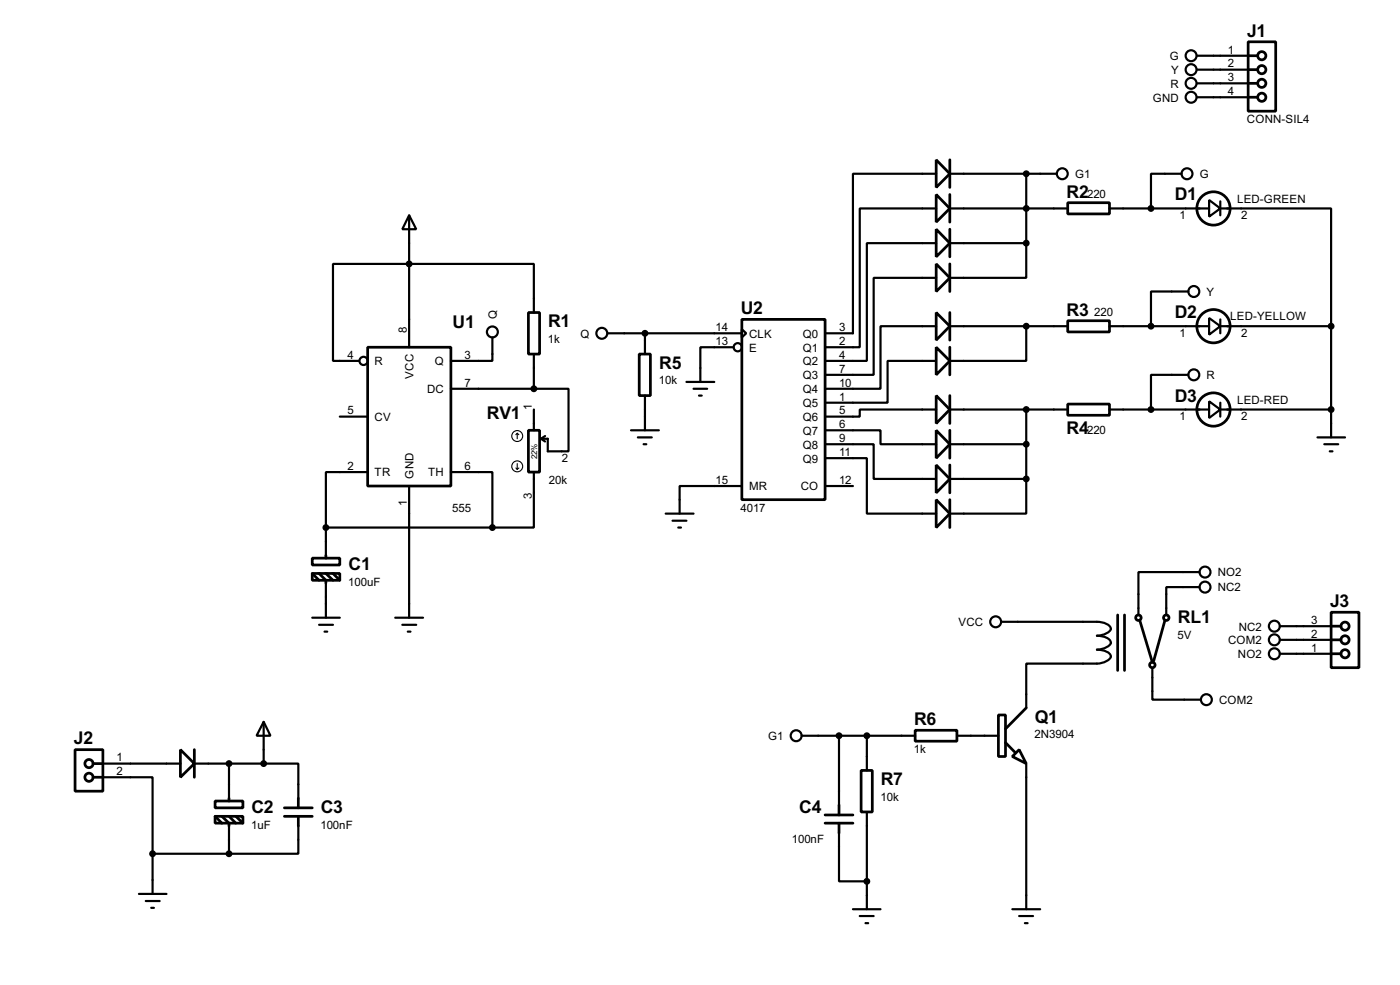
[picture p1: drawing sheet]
<svg xmlns="http://www.w3.org/2000/svg" width="256mm" height="180mm" viewBox="0 0 256 180" stroke-linecap="round" stroke-linejoin="round" font-family="sans-serif">
<g fill="none" stroke="#000" stroke-width=".4">
<path d="M219.3 10.2h9.4M219.3 12.8h9.4M219.3 15.3h9.4M219.3 17.8h9.4M75 39.4l1.3 2.6h-2.6zM75 39.4v24.2M171.5 31.8h-15.2v29.2h-5.1M171.5 38.2h-14v25.4h-6.3M174 38.2h21.6M174 31.8h19.6M188 31.8v12.7M203.3 38.2h18.2"/>
<path d="M216.5 31.8h-5.6v6.4M221.5 36.6l2.1 1.6-2.1 1.5zM223.6 38.2h20.3v21.5M223.6 36.9v2.5M97.8 57.2v-8.9h-36.8v17.8h4.8M171.5 44.5h-12.7v21.6h-7.6M171.5 50.9h-11.4v17.7h-8.9M171.5 59.7h-10.2v11.5h-10.1M174 59.7h21.6M174 44.5h14M188 44.5v6.4h-14M188 59.7v6.4h-14"/>
<path d="M203.3 59.7h18.2M217.7 53.4h-6.8v6.3M221.5 58.2l2.1 1.5-2.1 1.6zM223.6 59.7h20.3M223.6 58.5v2.5M243.9 59.7v20.4M62.3 76.3h5.1M82.6 71.2h15.2M90.2 61.8v4.3h-7.6M97.8 71.2h6.4v11.4h-3.8v-2.3h-1.3M97.8 64.8v6.4M97.8 75v3.8"/>
<path d="M99.9 79.8l-.8 .5M111.3 61h24.6M115.6 78.8h5.1M118.2 61v3.8M118.2 72.4v6.4M125.8 69.9h5.1M127.1 71.2h2.5M128.1 72.4h.5M134.4 63.6h-6.1v6.3M135.9 60.3l.8 .7-.8 .8zM151.2 78.8h10.1v2.5h10.2M171.5 66.1h-8.9v7.6h-11.4"/>
<path d="M171.5 75h-14v1.3h-6.3M174 75h21.6M188 75v12.7M203.3 75h18.2M217.7 68.6h-6.8v6.4M221.5 73.5l2.1 1.5-2.1 1.5zM223.6 75h20.3M223.6 73.7v2.6M59.7 96.6h30.5M59.7 96.6v5.1M67.4 86.4h-7.7v10.2M75 89v24.1"/>
<path d="M82.6 86.4h7.6v10.2M97.8 86.4v10.2h-7.6M99.1 80.3l.8 .5M116.9 80.1h2.5M117.9 81.3h.5M122 94h5.1M123.2 95.3h2.6M124.3 96.6h.5M135.9 89h-11.4v5M151.2 81.3h8.9v6.4h11.4M151.2 83.9h7.6v10.1h12.7M151.2 89h5.1"/>
<path d="M174 81.3h14M174 87.7h14M188 87.7v6.3h-14M241.4 80.1h5M242.6 81.3h2.6M243.6 82.6h.5M57.2 113.1h5.1M58.5 114.4h2.5M59.5 115.6h.5M59.7 106.7v6.4M72.4 113.1h5.1M73.7 114.4h2.6"/>
<path d="M74.7 115.6h.5M183.4 113.8h17.6a2.37 2.37 0 0 1 2.5 1.3 2.75 2.75 0 0 1-2.5 1.3 3.2 3.2 0 0 1 2.4 .9l.1 .4a2.75 2.75 0 0 1-2.5 1.2 3.3 3.3 0 0 1 2.4 .9 .9 .9 0 0 1-.7 1.2 7 7 0 0 1-4.3 .5h-10.4v8.1M219.8 104.7h-11.2v7.9M219.8 107.5h-6.1v5.1M234.5 119.7h9.4M234.5 117.1h9.4M234.5 114.6h9.4M18.9 139.8h14.2M35.6 139.8h12.7M42 139.8v6.3M48.3 132.1l1.3 2.6h-2.6zM48.3 139.8h6.4v6.3"/>
<path d="M48.3 132.1v7.7M146.9 134.7h20.8M153.7 134.7v12.7M158.8 134.7v6.3M175.3 134.7h7.6M188 139.8v26.6M211.1 122.2v5.9h8.9M18.9 142.3h9.1v14M28 156.3v7.3M28 156.3h14M42 151.2v5.1M54.7 151.2v5.1h-12.7"/>
<path d="M153.7 152.5v8.8h5.1M158.8 148.6v17.8M25.5 163.6h5M26.7 164.9h2.6M27.7 166.2h.5M156.3 166.4h5M157.5 167.7h2.6M158.6 169h.5M185.5 166.4h5.1M186.7 167.7h2.6M187.8 169h.5"/>
<circle cx="218.2" cy="10.2" r="1"/>
<circle cx="218.2" cy="12.8" r="1"/>
<circle cx="218.2" cy="17.8" r="1"/>
<circle cx="218.2" cy="15.3" r="1"/>
<circle cx="194.6" cy="31.8" r="1"/>
<circle cx="217.4" cy="31.8" r="1"/>
<circle cx="218.7" cy="53.4" r="1"/>
<circle cx="66.6" cy="66.1" r=".75"/>
<circle cx="90.2" cy="60.8" r="1"/>
<circle cx="110.2" cy="61" r="1"/>
<circle cx="135.1" cy="63.6" r=".75"/>
<circle cx="218.7" cy="68.6" r="1"/>
<circle cx="182.4" cy="113.8" r="1"/>
<circle cx="220.7" cy="107.5" r="1"/>
<circle cx="220.7" cy="104.7" r="1"/>
<circle cx="233.4" cy="114.6" r="1"/>
<circle cx="233.4" cy="119.7" r="1"/>
<circle cx="233.4" cy="117.1" r="1"/>
<circle cx="145.8" cy="134.7" r="1"/>
<circle cx="221" cy="128.1" r="1"/>
</g>
<g fill="none" stroke="#000" stroke-width=".5">
<path d="M228.7 7.7h5v12.7h-5zM228.7 10.2h1.7M228.7 12.8h1.7M228.7 15.3h1.7M228.7 17.8h1.7M171.5 29.3l2.5 2.5-2.5 2.5zM171.5 35.6l2.5 2.6-2.5 2.5zM174 29.3v5M174 35.6v5.1M195.6 37.1h7.7v2.1h-7.7zM96.8 57.2h2.1v7.6h-2.1zM135.9 58.5h15.3v33h-15.3z"/>
<path d="M171.5 42l2.5 2.5-2.5 2.5zM171.5 48.3l2.5 2.6-2.5 2.5zM171.5 57.2l2.5 2.5-2.5 2.6zM174 42v5M174 48.3v5.1M174 57.2v5.1M195.6 58.7h7.7v2.1h-7.7zM67.4 63.6h15.2v25.4h-15.2zM96.8 78.8h2.1v7.6h-2.1zM117.1 64.8h2.1v7.6h-2.1zM171.5 63.6l2.5 2.5-2.5 2.5zM171.5 72.4l2.5 2.6-2.5 2.5z"/>
<path d="M171.5 78.8l2.5 2.5-2.5 2.6zM174 63.6v5M174 72.4v5.1M174 78.8v5.1M195.6 74h7.7v2h-7.7zM171.5 85.1l2.5 2.6-2.5 2.5zM171.5 91.5l2.5 2.5-2.5 2.6zM174 85.1v5.1M174 91.5v5.1M57.2 102.2h5.1v1.2h-5.1zM57.2 105h5.1v1.2h-5.1zM57.2 105l1.3 1.2"/>
<path d="M58.5 105l1.2 1.2v.5M59.7 101.7v.5M59.7 105l1.3 1.2M61 105l1.3 1.2M204.8 112.6v10.1M206 112.6v10.1M208.8 113.6l2.3 7.6M213.4 113.6l-2 7.4M243.9 112.1h5.1v10.1h-5.1zM243.9 119.7h1.8M243.9 117.1h1.8M243.9 114.6h1.8"/>
<path d="M13.8 137.2h5.1v7.6h-5.1zM17.1 139.8h1.8M33.1 137.2l2.5 2.6-2.5 2.5zM35.6 137.2v5.1M167.7 133.7h7.6v2h-7.6zM182.9 130.9h1.3v7.6h-1.3zM184.2 135.9l1.8 1.8M185.5 138.5l1.2-1.3 1.3 2.6zM188 129.6l-3.8 3.8M17.1 142.3h1.8M39.4 146.6h5.1v1.3h-5.1zM39.4 149.4h5.1v1.3h-5.1z"/>
<path d="M39.4 149.4l1.3 1.3M40.7 149.4l1.3 1.3v.5M42 146.1v.5M42 149.4l1.2 1.3M43.2 149.4l1.3 1.3M52.1 147.9h5.1M52.1 149.4h5.1M54.7 146.1v1.8M54.7 149.4v1.8M151.2 149.2h5.1M151.2 150.7h5.1M153.7 147.4v1.8"/>
<path d="M153.7 150.7v1.8M157.8 141h2v7.6h-2z"/>
<circle cx="231.1" cy="10.2" r=".75"/>
<circle cx="231.1" cy="15.3" r=".75"/>
<circle cx="231.1" cy="12.8" r=".75"/>
<circle cx="231.1" cy="17.8" r=".75"/>
<circle cx="222.3" cy="38.2" r="3.1"/>
<circle cx="222.3" cy="59.7" r="3.1"/>
<circle cx="222.3" cy="75" r="3.1"/>
<circle cx="208.5" cy="113.1" r=".5"/>
<circle cx="213.6" cy="113.1" r=".5"/>
<circle cx="246.4" cy="117.1" r=".75"/>
<circle cx="246.4" cy="119.7" r=".75"/>
<circle cx="246.4" cy="114.6" r=".75"/>
<circle cx="16.3" cy="139.8" r=".75"/>
<circle cx="211.1" cy="121.7" r=".5"/>
<circle cx="16.3" cy="142.3" r=".75"/>
</g>
<g fill="none" stroke="#000" stroke-width=".2">
<path d="M94.8 79.3v1M94.8 79.3l-.3 .3M94.8 79.3l.3 .3M94.5 85.7l.3 .2M94.8 84.9v1M95.1 85.7l-.3 .2"/>
<circle cx="94.7" cy="79.8" r="1"/>
<circle cx="94.7" cy="85.4" r="1"/>
</g>
<g fill="#000" stroke="#000" stroke-width=".25">
<circle cx="188" cy="38.2" r=".5"/>
<circle cx="188" cy="31.8" r=".5"/>
<circle cx="210.8" cy="38.2" r=".5"/>
<circle cx="74.9" cy="48.3" r=".5"/>
<circle cx="188" cy="44.5" r=".5"/>
<circle cx="188" cy="59.7" r=".5"/>
<circle cx="210.8" cy="59.7" r=".5"/>
<circle cx="243.8" cy="59.7" r=".5"/>
<circle cx="97.8" cy="71.2" r=".5"/>
<circle cx="118.1" cy="61" r=".5"/>
<circle cx="188" cy="75" r=".5"/>
<circle cx="210.8" cy="75" r=".5"/>
<circle cx="243.8" cy="75" r=".5"/>
<circle cx="59.7" cy="96.6" r=".5"/>
<circle cx="90.2" cy="96.6" r=".5"/>
<circle cx="188" cy="81.3" r=".5"/>
<circle cx="188" cy="87.7" r=".5"/>
<circle cx="41.9" cy="139.8" r=".5"/>
<circle cx="48.3" cy="139.8" r=".5"/>
<circle cx="153.7" cy="134.7" r=".5"/>
<circle cx="158.8" cy="134.7" r=".5"/>
<circle cx="27.9" cy="156.3" r=".5"/>
<circle cx="41.9" cy="156.3" r=".5"/>
<circle cx="158.8" cy="161.3" r=".5"/>
</g>
<g font-size="3.6">
<text x="228.5" y="6.7">J1</text>
<text x="195.4" y="36.2">R2</text>
<text x="215.2" y="36.7">D1</text>
<text x="100.4" y="59.9">R1</text>
<text x="135.7" y="57.5">U2</text>
<text x="195.4" y="57.8">R3</text>
<text x="215.2" y="58.2">D2</text>
<text x="82.9" y="60">U1</text>
<text x="120.8" y="67.5">R5</text>
<text x="89.2" y="76.6">RV1</text>
<text x="215.2" y="73.5">D3</text>
<text x="195.4" y="79.4">R4</text>
<text x="63.9" y="104.4">C1</text>
<text x="243.7" y="111.1">J3</text>
<text x="215.8" y="114.1">RL1</text>
<text x="13.6" y="136.3">J2</text>
<text x="167.5" y="132.7">R6</text>
<text x="189.6" y="132.3">Q1</text>
<text x="161.4" y="143.7">R7</text>
<text x="46.1" y="148.8">C2</text>
<text x="58.8" y="148.8">C3</text>
<text x="146.4" y="148.8">C4</text>
</g>
<g font-size="2.4">
<text x="214.3" y="11">G</text>
<text x="225" y="9.8">1</text>
<text x="214.4" y="16.1">R</text>
<text x="214.5" y="13.6">Y</text>
<text x="225" y="12.3">2</text>
<text x="225" y="14.8">3</text>
<text x="225" y="17.4">4</text>
<text x="211.2" y="18.6">GND</text>
<text x="228.4" y="22.6">CONN-SIL4</text>
<text x="196.9" y="32.6">G1</text>
<text x="219.8" y="32.6">G</text>
<text x="199.2" y="36.3">220</text>
<text x="216.1" y="40.2">1</text>
<text x="226.6" y="37.1">LED-GREEN</text>
<text x="227.4" y="40.2">2</text>
<text x="91" y="58.4" transform="rotate(-90 91 58.4)">Q</text>
<text x="200.5" y="57.9">220</text>
<text x="221" y="54.2">Y</text>
<text x="225.4" y="58.7">LED-YELLOW</text>
<text x="63.7" y="65.6">4</text>
<text x="74.6" y="61" transform="rotate(-90 74.6 61)">8</text>
<text x="85.1" y="65.6">3</text>
<text x="100.4" y="62.8">1k</text>
<text x="106.3" y="61.8">Q</text>
<text x="131.1" y="60.6">14</text>
<text x="131.1" y="63.1">13</text>
<text x="137.2" y="61.8">CLK</text>
<text x="137.2" y="64.4">E</text>
<text x="147.1" y="61.8">Q0</text>
<text x="147.1" y="64.4">Q1</text>
<text x="153.7" y="60.6">3</text>
<text x="153.7" y="63.1">2</text>
<text x="153.7" y="65.6">4</text>
<text x="216.1" y="61.7">1</text>
<text x="227.4" y="61.7">2</text>
<text x="68.6" y="66.9">R</text>
<text x="75.8" y="69.3" transform="rotate(-90 75.8 69.3)">VCC</text>
<text x="78.2" y="72">DC</text>
<text x="79.6" y="66.9">Q</text>
<text x="85.1" y="70.8">7</text>
<text x="120.7" y="70.4">10k</text>
<text x="147.1" y="66.9">Q2</text>
<text x="147.1" y="69.4">Q3</text>
<text x="147.1" y="72">Q4</text>
<text x="153.7" y="68.2">7</text>
<text x="153.7" y="70.8">10</text>
<text x="221" y="69.4">R</text>
<text x="63.7" y="75.8">5</text>
<text x="68.6" y="77.1">CV</text>
<text x="97.4" y="75" transform="rotate(-90 97.4 75)">1</text>
<text x="147.1" y="74.5">Q5</text>
<text x="147.1" y="77.1">Q6</text>
<text x="153.7" y="73.3">1</text>
<text x="153.7" y="75.8">5</text>
<text x="216.1" y="76.9">1</text>
<text x="226.6" y="73.9">LED-RED</text>
<text x="227.4" y="76.9">2</text>
<text x="147.1" y="79.6">Q7</text>
<text x="147.1" y="82.1">Q8</text>
<text x="153.7" y="78.3">6</text>
<text x="153.7" y="80.9">9</text>
<text x="153.7" y="83.5">11</text>
<text x="199.2" y="79.5">220</text>
<text x="63.7" y="86">2</text>
<text x="68.6" y="87.2">TR</text>
<text x="75.8" y="87.6" transform="rotate(-90 75.8 87.6)">GND</text>
<text x="78.4" y="87.2">TH</text>
<text x="85.1" y="86">6</text>
<text x="100.6" y="88.6">20k</text>
<text x="102.9" y="84.6">2</text>
<text x="131.1" y="88.5">15</text>
<text x="137.2" y="89.8">MR</text>
<text x="146.7" y="89.8">CO</text>
<text x="147.1" y="84.7">Q9</text>
<text x="153.7" y="88.5">12</text>
<text x="74.5" y="92.6" transform="rotate(-90 74.5 92.6)">1</text>
<text x="82.9" y="93.7">555</text>
<text x="97.4" y="91.3" transform="rotate(-90 97.4 91.3)">3</text>
<text x="135.7" y="93.7">4017</text>
<text x="63.8" y="107.2">100uF</text>
<text x="223.1" y="105.5">NO2</text>
<text x="223.1" y="108.3">NC2</text>
<text x="175.6" y="114.6">VCC</text>
<text x="215.7" y="116.9">5V</text>
<text x="225" y="117.9">COM2</text>
<text x="226.9" y="115.4">NC2</text>
<text x="240.2" y="119.3">1</text>
<text x="240.2" y="116.7">2</text>
<text x="240.2" y="114.2">3</text>
<text x="226.8" y="120.5">NO2</text>
<text x="223.3" y="128.9">COM2</text>
<text x="140.7" y="135.5">G1</text>
<text x="167.4" y="137.9">1k</text>
<text x="189.5" y="135.2">2N3904</text>
<text x="21.4" y="139.4">1</text>
<text x="21.4" y="141.9">2</text>
<text x="161.3" y="146.6">10k</text>
<text x="46" y="151.7">1uF</text>
<text x="58.7" y="151.7">100nF</text>
<text x="145.1" y="154.2">100nF</text>
</g>
<text font-size="1.7" x="98.4" y="84.1" transform="rotate(-90 98.4 84.1)">22%</text>
</svg>
